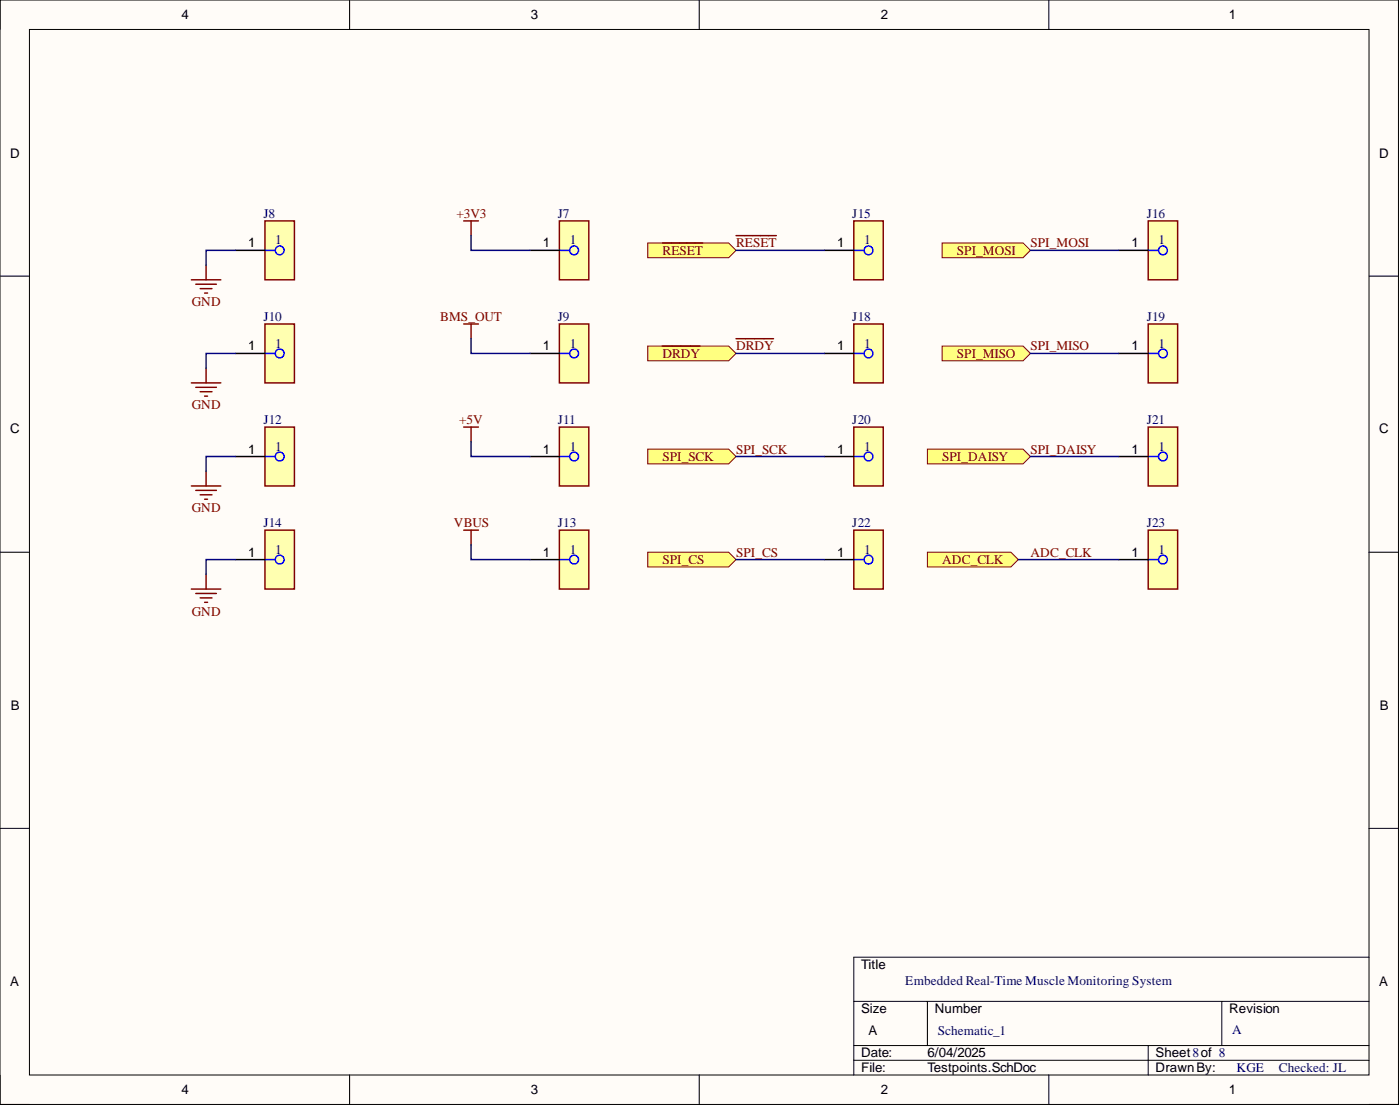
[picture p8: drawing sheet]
<svg xmlns="http://www.w3.org/2000/svg" width="241mm" height="190mm" viewBox="0 0 241 190" stroke-linecap="round" stroke-linejoin="round" font-family="sans-serif">
<path d="M0 0h241v190.2h-241z" fill-rule="evenodd" fill="#fffcf8"/>
<path d="M0 0h241v190.2h-241z" fill="none" stroke="#000" stroke-width=".17"/>
<path d="M5.1 5.1h230.9v180.1h-230.9z" fill-rule="evenodd" fill="#fffcf8"/>
<g fill="none" stroke="#000" stroke-width=".17">
<path d="M0 0v5.1M5.1 5.1h230.9v180.1h-230.9zM60.3 0v5.1M120.5 0v5.1M180.8 0v5.1M0 47.6h5.1M236 47.6h5M0 95.1h5.1M236 95.1h5M0 142.7h5.1M236 142.7h5M147.2 172.5h88.8"/>
<path d="M159.8 172.5v7.6M210.6 172.5v7.6M236 164.9h-88.8v20.3M0 185.2v5h5.1M60.3 185.2v5M120.5 185.2v5M147.2 180.1h88.8M147.2 182.6h88.8M180.8 185.2v5M197.9 180.1v5.1M236 190.2h5"/>
</g>
<g fill="none" stroke="#800000" stroke-width=".25">
<path d="M79.9 38h2.6M81.2 38v2.6M33 48.2h5.1M33.7 49h3.6M34.5 49.7h2M35.3 50.5h.5M35.5 45.7v2.5M79.9 55.8h2.6M81.2 55.8v2.5M33 65.9h5.1M33.7 66.7h3.6M34.5 67.5h2"/>
<path d="M35.3 68.2h.5M35.5 63.4v2.5M79.9 73.6h2.6M81.2 73.6v2.5M33 83.7h5.1M33.7 84.5h3.6M34.5 85.2h2M35.3 86h.5M35.5 81.2v2.5M35.5 98.9v2.6M79.9 91.3h2.6M81.2 91.3v2.6"/>
<path d="M33 101.5h5.1M33.7 102.2h3.6M34.5 103h2M35.3 103.7h.5"/>
</g>
<path d="M96.4 38h5.1v10.2h-5.1z" fill-rule="evenodd" fill="#ffffb0"/>
<path d="M96.4 38h5.1v10.2h-5.1z" fill="none" stroke="#800000" stroke-width=".25"/>
<g fill="none" stroke="#00f" stroke-width=".25">
<path d="M96.4 43.1h1.8"/>
<circle cx="99" cy="43.1" r=".76"/>
</g>
<path d="M91.3 43.1h5.1" fill="none" stroke="#000" stroke-width=".25"/>
<path d="M96.4 55.8h5.1v10.1h-5.1z" fill-rule="evenodd" fill="#ffffb0"/>
<path d="M96.4 55.8h5.1v10.1h-5.1z" fill="none" stroke="#800000" stroke-width=".25"/>
<g fill="none" stroke="#00f" stroke-width=".25">
<path d="M96.4 60.9h1.8"/>
<circle cx="99" cy="60.9" r=".76"/>
</g>
<path d="M91.3 60.9h5.1" fill="none" stroke="#000" stroke-width=".25"/>
<path d="M96.4 73.6h5.1v10.1h-5.1z" fill-rule="evenodd" fill="#ffffb0"/>
<path d="M96.4 73.6h5.1v10.1h-5.1z" fill="none" stroke="#800000" stroke-width=".25"/>
<g fill="none" stroke="#00f" stroke-width=".25">
<path d="M96.4 78.6h1.8"/>
<circle cx="99" cy="78.6" r=".76"/>
</g>
<path d="M91.3 78.6h5.1" fill="none" stroke="#000" stroke-width=".25"/>
<path d="M96.4 91.3h5.1v10.2h-5.1z" fill-rule="evenodd" fill="#ffffb0"/>
<path d="M96.4 91.3h5.1v10.2h-5.1z" fill="none" stroke="#800000" stroke-width=".25"/>
<g fill="none" stroke="#00f" stroke-width=".25">
<path d="M96.4 96.4h1.8"/>
<circle cx="99" cy="96.4" r=".76"/>
</g>
<path d="M91.3 96.4h5.1" fill="none" stroke="#000" stroke-width=".25"/>
<path d="M45.7 38h5v10.2h-5z" fill-rule="evenodd" fill="#ffffb0"/>
<path d="M45.7 38h5v10.2h-5z" fill="none" stroke="#800000" stroke-width=".25"/>
<g fill="none" stroke="#00f" stroke-width=".25">
<path d="M45.7 43.1h1.7"/>
<circle cx="48.2" cy="43.1" r=".76"/>
</g>
<path d="M40.6 43.1h5.1" fill="none" stroke="#000" stroke-width=".25"/>
<path d="M45.7 55.8h5v10.1h-5z" fill-rule="evenodd" fill="#ffffb0"/>
<path d="M45.7 55.8h5v10.1h-5z" fill="none" stroke="#800000" stroke-width=".25"/>
<g fill="none" stroke="#00f" stroke-width=".25">
<path d="M45.7 60.9h1.7"/>
<circle cx="48.2" cy="60.9" r=".76"/>
</g>
<path d="M40.6 60.9h5.1" fill="none" stroke="#000" stroke-width=".25"/>
<path d="M45.7 73.6h5v10.1h-5z" fill-rule="evenodd" fill="#ffffb0"/>
<path d="M45.7 73.6h5v10.1h-5z" fill="none" stroke="#800000" stroke-width=".25"/>
<g fill="none" stroke="#00f" stroke-width=".25">
<path d="M45.7 78.6h1.7"/>
<circle cx="48.2" cy="78.6" r=".76"/>
</g>
<path d="M40.6 78.6h5.1" fill="none" stroke="#000" stroke-width=".25"/>
<path d="M45.7 91.3h5v10.2h-5z" fill-rule="evenodd" fill="#ffffb0"/>
<path d="M126.9 58.3h6.4M45.7 91.3h5v10.2h-5z" fill="none" stroke="#800000" stroke-width=".25"/>
<g fill="none" stroke="#00f" stroke-width=".25">
<path d="M45.7 96.4h1.7"/>
<circle cx="48.2" cy="96.4" r=".76"/>
</g>
<path d="M40.6 96.4h5.1" fill="none" stroke="#000" stroke-width=".25"/>
<path d="M147.2 38h5v10.2h-5z" fill-rule="evenodd" fill="#ffffb0"/>
<path d="M147.2 38h5v10.2h-5z" fill="none" stroke="#800000" stroke-width=".25"/>
<g fill="none" stroke="#00f" stroke-width=".25">
<path d="M147.2 43.1h1.7"/>
<circle cx="149.7" cy="43.1" r=".76"/>
</g>
<path d="M142.1 43.1h5.1" fill="none" stroke="#000" stroke-width=".25"/>
<path d="M147.2 55.8h5v10.1h-5z" fill-rule="evenodd" fill="#ffffb0"/>
<path d="M147.2 55.8h5v10.1h-5z" fill="none" stroke="#800000" stroke-width=".25"/>
<g fill="none" stroke="#00f" stroke-width=".25">
<path d="M147.2 60.9h1.7"/>
<circle cx="149.7" cy="60.9" r=".76"/>
</g>
<path d="M142.1 60.9h5.1" fill="none" stroke="#000" stroke-width=".25"/>
<path d="M147.2 73.6h5v10.1h-5z" fill-rule="evenodd" fill="#ffffb0"/>
<path d="M147.2 73.6h5v10.1h-5z" fill="none" stroke="#800000" stroke-width=".25"/>
<g fill="none" stroke="#00f" stroke-width=".25">
<path d="M147.2 78.6h1.7"/>
<circle cx="149.7" cy="78.6" r=".76"/>
</g>
<path d="M142.1 78.6h5.1" fill="none" stroke="#000" stroke-width=".25"/>
<path d="M147.2 91.3h5v10.2h-5z" fill-rule="evenodd" fill="#ffffb0"/>
<path d="M147.2 91.3h5v10.2h-5z" fill="none" stroke="#800000" stroke-width=".25"/>
<g fill="none" stroke="#00f" stroke-width=".25">
<path d="M147.2 96.4h1.7"/>
<circle cx="149.7" cy="96.4" r=".76"/>
</g>
<path d="M142.1 96.4h5.1" fill="none" stroke="#000" stroke-width=".25"/>
<path d="M197.9 38h5.1v10.2h-5.1z" fill-rule="evenodd" fill="#ffffb0"/>
<path d="M197.9 38h5.1v10.2h-5.1z" fill="none" stroke="#800000" stroke-width=".25"/>
<g fill="none" stroke="#00f" stroke-width=".25">
<path d="M197.9 43.1h1.8"/>
<circle cx="200.4" cy="43.1" r=".76"/>
</g>
<path d="M192.8 43.1h5.1" fill="none" stroke="#000" stroke-width=".25"/>
<path d="M197.9 55.8h5.1v10.1h-5.1z" fill-rule="evenodd" fill="#ffffb0"/>
<path d="M197.9 55.8h5.1v10.1h-5.1z" fill="none" stroke="#800000" stroke-width=".25"/>
<g fill="none" stroke="#00f" stroke-width=".25">
<path d="M197.9 60.9h1.8"/>
<circle cx="200.4" cy="60.9" r=".76"/>
</g>
<path d="M192.8 60.9h5.1" fill="none" stroke="#000" stroke-width=".25"/>
<path d="M197.9 73.6h5.1v10.1h-5.1z" fill-rule="evenodd" fill="#ffffb0"/>
<path d="M197.9 73.6h5.1v10.1h-5.1z" fill="none" stroke="#800000" stroke-width=".25"/>
<g fill="none" stroke="#00f" stroke-width=".25">
<path d="M197.9 78.6h1.8"/>
<circle cx="200.4" cy="78.6" r=".76"/>
</g>
<path d="M192.8 78.6h5.1" fill="none" stroke="#000" stroke-width=".25"/>
<path d="M197.9 91.3h5.1v10.2h-5.1z" fill-rule="evenodd" fill="#ffffb0"/>
<path d="M197.9 91.3h5.1v10.2h-5.1z" fill="none" stroke="#800000" stroke-width=".25"/>
<g fill="none" stroke="#00f" stroke-width=".25">
<path d="M197.9 96.4h1.8"/>
<circle cx="200.4" cy="96.4" r=".76"/>
</g>
<path d="M192.8 96.4h5.1" fill="none" stroke="#000" stroke-width=".25"/>
<path d="M162.4 41.9h13.9l1.3 1.2-1.3 1.3h-13.9z" fill-rule="evenodd" fill="#ffff80"/>
<path d="M162.4 41.9h13.9l1.3 1.2-1.3 1.3h-13.9z" fill="none" stroke="#800000" stroke-width=".17"/>
<path d="M111.6 41.9h14l1.3 1.2-1.3 1.3h-14z" fill-rule="evenodd" fill="#ffff80"/>
<path d="M111.6 41.9h14l1.3 1.2-1.3 1.3h-14z" fill="none" stroke="#800000" stroke-width=".17"/>
<path d="M162.4 59.6h13.9l1.3 1.3-1.3 1.2h-13.9z" fill-rule="evenodd" fill="#ffff80"/>
<path d="M162.4 59.6h13.9l1.3 1.3-1.3 1.2h-13.9z" fill="none" stroke="#800000" stroke-width=".17"/>
<path d="M111.6 59.6h14l1.3 1.3-1.3 1.2h-14z" fill-rule="evenodd" fill="#ffff80"/>
<path d="M111.6 59.6h14l1.3 1.3-1.3 1.2h-14z" fill="none" stroke="#800000" stroke-width=".17"/>
<path d="M114.2 59.6h6.4" fill="none" stroke="#800000" stroke-width=".25"/>
<path d="M111.6 77.4h14l1.3 1.2-1.3 1.3h-14z" fill-rule="evenodd" fill="#ffff80"/>
<path d="M111.6 77.4h14l1.3 1.2-1.3 1.3h-14z" fill="none" stroke="#800000" stroke-width=".17"/>
<path d="M159.8 77.4h16.5l1.3 1.2-1.3 1.3h-16.5z" fill-rule="evenodd" fill="#ffff80"/>
<path d="M159.8 77.4h16.5l1.3 1.2-1.3 1.3h-16.5z" fill="none" stroke="#800000" stroke-width=".17"/>
<path d="M111.6 95.1h14l1.3 1.3-1.3 1.3h-14z" fill-rule="evenodd" fill="#ffff80"/>
<path d="M111.6 95.1h14l1.3 1.3-1.3 1.3h-14z" fill="none" stroke="#800000" stroke-width=".17"/>
<path d="M159.8 95.1h14.4l1.3 1.3-1.3 1.3h-14.4z" fill-rule="evenodd" fill="#ffff80"/>
<path d="M159.8 95.1h14.4l1.3 1.3-1.3 1.3h-14.4z" fill="none" stroke="#800000" stroke-width=".17"/>
<g fill="none" stroke="#000080" stroke-width=".25">
<path d="M40.6 43.1h-5.1v2.6M81.2 40.6v2.5h10.1M81.2 58.3v2.6h10.1M126.9 43.1h15.2M177.6 43.1h15.2M40.6 60.9h-5.1v2.5M40.6 78.6h-5.1v2.6M81.2 76.1v2.5h10.1M126.9 60.9h15.2M126.9 78.6h15.2M177.6 60.9h15.2M177.6 78.6h15.2"/>
<path d="M40.6 96.4h-5.1v2.5M81.2 93.9v2.5h10.1M126.9 96.4h15.2M175.5 96.4h17.3"/>
</g>
<text font-size="2.8" fill="#800000" x="111.5" y="43.6">PO\RESET</text>
<text font-size="2.5" fill="#800000" x="127" y="42.3">NL\RESET</text>
<g font-size="2.3">
<text x="31.3" y="3.3">4</text>
<text x="91.5" y="3.3">3</text>
<text x="151.8" y="3.3">2</text>
<text x="211.8" y="3.3">1</text>
<text x="1.8" y="27.1">D</text>
<text x="237.7" y="27.1">D</text>
<text x="42.8" y="42.6">1</text>
<text x="93.5" y="42.6">1</text>
<text x="144.3" y="42.6">1</text>
<text x="195" y="42.6">1</text>
<text x="42.8" y="60.4">1</text>
<text x="93.5" y="60.4">1</text>
<text x="144.3" y="60.4">1</text>
<text x="195" y="60.4">1</text>
<text x="1.8" y="74.7">C</text>
<text x="237.7" y="74.7">C</text>
<text x="42.8" y="78.1">1</text>
<text x="93.5" y="78.1">1</text>
<text x="144.3" y="78.1">1</text>
<text x="195" y="78.1">1</text>
<text x="42.8" y="95.9">1</text>
<text x="93.5" y="95.9">1</text>
<text x="144.3" y="95.9">1</text>
<text x="195" y="95.9">1</text>
<text x="1.9" y="122.3">B</text>
<text x="237.8" y="122.3">B</text>
<text x="148.4" y="166.9">Title</text>
<text x="1.8" y="169.8">A</text>
<text x="237.7" y="169.8">A</text>
<text x="148.4" y="174.5">Size</text>
<text x="149.7" y="178.3">A</text>
<text x="161.1" y="174.5">Number</text>
<text x="211.9" y="174.5">Revision</text>
<text x="148.4" y="182.1">Date:</text>
<text x="148.4" y="184.7">File:</text>
<text x="159.8" y="182.1">6/04/2025</text>
<text x="159.8" y="184.7">Testpoints.SchDoc</text>
<text x="199.2" y="182.1">Sheet8of 8</text>
<text x="199.2" y="184.7">DrawnBy:</text>
<text x="31.3" y="188.5">4</text>
<text x="91.5" y="188.5">3</text>
<text x="151.8" y="188.5">2</text>
<text x="211.8" y="188.5">1</text>
</g>
<g font-size="2.3" fill="#000080">
<text x="45.4" y="37.5">J8</text>
<text x="96.2" y="37.5">J7</text>
<text x="146.9" y="37.5">J15</text>
<text x="197.6" y="37.5">J16</text>
<text x="47.4" y="42.1">1</text>
<text x="98.2" y="42.1">1</text>
<text x="148.9" y="42.1">1</text>
<text x="199.7" y="42.1">1</text>
<text x="45.4" y="55.3">J10</text>
<text x="47.4" y="59.9">1</text>
<text x="96.2" y="55.3">J9</text>
<text x="98.2" y="59.9">1</text>
<text x="146.9" y="55.3">J18</text>
<text x="148.9" y="59.9">1</text>
<text x="197.6" y="55.3">J19</text>
<text x="199.7" y="59.9">1</text>
<text x="45.4" y="73.1">J12</text>
<text x="47.4" y="77.6">1</text>
<text x="96.2" y="73.1">J11</text>
<text x="98.2" y="77.6">1</text>
<text x="146.9" y="73.1">J20</text>
<text x="148.9" y="77.6">1</text>
<text x="197.6" y="73.1">J21</text>
<text x="199.7" y="77.6">1</text>
<text x="45.4" y="90.8">J14</text>
<text x="47.4" y="95.4">1</text>
<text x="96.2" y="90.8">J13</text>
<text x="98.2" y="95.4">1</text>
<text x="146.9" y="90.8">J22</text>
<text x="148.9" y="95.4">1</text>
<text x="197.6" y="90.8">J23</text>
<text x="199.7" y="95.4">1</text>
<text x="156" y="169.7">Embedded Real-Time Muscle Monitoring System</text>
<text x="161.6" y="178.3">Schematic_1</text>
<text x="212.4" y="178.1">A</text>
<text x="213.1" y="184.7">KGE</text>
<text x="220.4" y="184.7">Checked: JL</text>
</g>
<g font-size="2.3" fill="#800000">
<text x="78.7" y="37.5">+3V3</text>
<text x="114.2" y="43.9">RESET</text>
<text x="126.9" y="42.6">RESET</text>
<text x="164.9" y="43.9">SPI_MOSI</text>
<text x="177.6" y="42.6">SPI_MOSI</text>
<text x="33.1" y="52.8">GND</text>
<text x="75.9" y="55.3">BMS_OUT</text>
<text x="114.2" y="61.6">DRDY</text>
<text x="126.9" y="60.4">DRDY</text>
<text x="164.9" y="61.6">SPI_MISO</text>
<text x="177.6" y="60.4">SPI_MISO</text>
<text x="33.1" y="70.5">GND</text>
<text x="79.2" y="73.1">+5V</text>
<text x="114.2" y="79.4">SPI_SCK</text>
<text x="126.9" y="78.1">SPI_SCK</text>
<text x="162.4" y="79.4">SPI_DAISY</text>
<text x="177.6" y="78.1">SPI_DAISY</text>
<text x="33.1" y="88.3">GND</text>
<text x="78.2" y="90.8">VBUS</text>
<text x="126.9" y="95.9">SPI_CS</text>
<text x="177.6" y="95.9">ADC_CLK</text>
<text x="114.2" y="97.1">SPI_CS</text>
<text x="162.4" y="97.1">ADC_CLK</text>
<text x="33.1" y="106">GND</text>
</g>
</svg>
